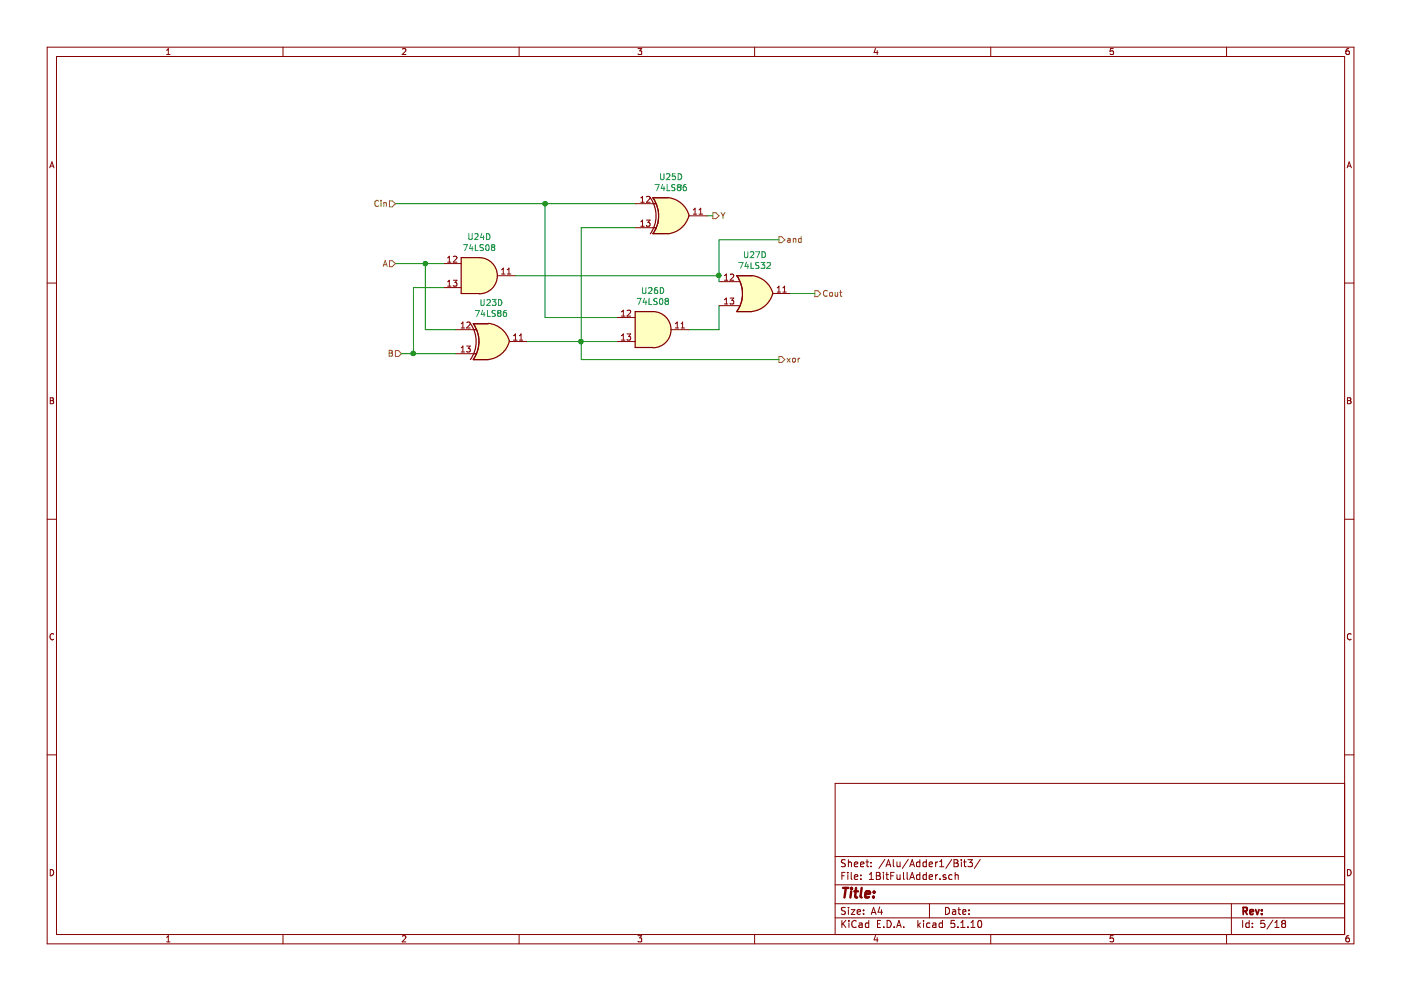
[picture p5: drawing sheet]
EESchema Schematic File Version 4
EELAYER 30 0
EELAYER END
$Descr A4 11693 8268
encoding utf-8
Sheet 8 18
Title ""
Date ""
Rev ""
Comp ""
Comment1 ""
Comment2 ""
Comment3 ""
Comment4 ""
$EndDescr
$Comp
L 74xx:74LS08 U29
U 1 1
P 4000 2300
AR Path="/600C5001/60248238/6016C9C5/60149FB6" Ref="U29"  Part="4" 
AR Path="/600C5001/60248238/6016C700/60149FB6" Ref="U29"  Part="3" 
AR Path="/600C5001/60248238/6016C4DC/60149FB6" Ref="U29"  Part="2" 
AR Path="/600C5001/60248238/6014201D/60149FB6" Ref="U29"  Part="1" 
AR Path="/600C5001/60260EB9/6016C9C5/60149FB6" Ref="U24"  Part="4" 
AR Path="/600C5001/60260EB9/6016C700/60149FB6" Ref="U24"  Part="3" 
AR Path="/600C5001/60260EB9/6016C4DC/60149FB6" Ref="U24"  Part="2" 
AR Path="/600C5001/60260EB9/6014201D/60149FB6" Ref="U24"  Part="1" 
F 0 "U29" H 4000 2625 50  0000 C CNN
F 1 "74LS08" H 4000 2534 50  0000 C CNN
F 2 "Package_DIP:DIP-14_W7.62mm" H 4000 2300 50  0001 C CNN
F 3 "http://www.ti.com/lit/gpn/sn74LS08" H 4000 2300 50  0001 C CNN
	1    4000 2300
	1    0    0    -1  
$EndComp
Wire Wire Line
	3700 2200 3550 2200
Wire Wire Line
	3550 2200 3550 2750
Wire Wire Line
	3550 2750 3800 2750
Wire Wire Line
	3700 2400 3450 2400
Wire Wire Line
	3450 2400 3450 2950
Wire Wire Line
	3450 2950 3800 2950
Wire Wire Line
	3350 2950 3450 2950
Connection ~ 3450 2950
$Comp
L 74xx:74LS08 U31
U 1 1
P 5450 2750
AR Path="/600C5001/60248238/6016C9C5/60149FCA" Ref="U31"  Part="4" 
AR Path="/600C5001/60248238/6016C700/60149FCA" Ref="U31"  Part="3" 
AR Path="/600C5001/60248238/6016C4DC/60149FCA" Ref="U31"  Part="2" 
AR Path="/600C5001/60248238/6014201D/60149FCA" Ref="U31"  Part="1" 
AR Path="/600C5001/60260EB9/6016C9C5/60149FCA" Ref="U26"  Part="4" 
AR Path="/600C5001/60260EB9/6016C700/60149FCA" Ref="U26"  Part="3" 
AR Path="/600C5001/60260EB9/6016C4DC/60149FCA" Ref="U26"  Part="2" 
AR Path="/600C5001/60260EB9/6014201D/60149FCA" Ref="U26"  Part="1" 
F 0 "U31" H 5450 3075 50  0000 C CNN
F 1 "74LS08" H 5450 2984 50  0000 C CNN
F 2 "Package_DIP:DIP-14_W7.62mm" H 5450 2750 50  0001 C CNN
F 3 "http://www.ti.com/lit/gpn/sn74LS08" H 5450 2750 50  0001 C CNN
	1    5450 2750
	1    0    0    -1  
$EndComp
$Comp
L 74xx:74LS86 U30
U 1 1
P 5600 1800
AR Path="/600C5001/60248238/6016C9C5/60149FD6" Ref="U30"  Part="4" 
AR Path="/600C5001/60248238/6016C700/60149FD6" Ref="U30"  Part="3" 
AR Path="/600C5001/60248238/6016C4DC/60149FD6" Ref="U30"  Part="2" 
AR Path="/600C5001/60248238/6014201D/60149FD6" Ref="U30"  Part="1" 
AR Path="/600C5001/60260EB9/6016C9C5/60149FD6" Ref="U25"  Part="4" 
AR Path="/600C5001/60260EB9/6016C700/60149FD6" Ref="U25"  Part="3" 
AR Path="/600C5001/60260EB9/6016C4DC/60149FD6" Ref="U25"  Part="2" 
AR Path="/600C5001/60260EB9/6014201D/60149FD6" Ref="U25"  Part="1" 
F 0 "U30" H 5600 2125 50  0000 C CNN
F 1 "74LS86" H 5600 2034 50  0000 C CNN
F 2 "Package_DIP:DIP-14_W7.62mm" H 5600 1800 50  0001 C CNN
F 3 "74xx/74ls86.pdf" H 5600 1800 50  0001 C CNN
	1    5600 1800
	1    0    0    -1  
$EndComp
Wire Wire Line
	5300 1700 4550 1700
Wire Wire Line
	3550 2200 3300 2200
Connection ~ 3550 2200
Wire Wire Line
	4550 1700 4550 2650
Wire Wire Line
	4550 2650 5150 2650
Connection ~ 4550 1700
Wire Wire Line
	4550 1700 3300 1700
Wire Wire Line
	4400 2850 4850 2850
Wire Wire Line
	5300 1900 4850 1900
Wire Wire Line
	4850 1900 4850 2850
Connection ~ 4850 2850
Wire Wire Line
	4850 2850 5150 2850
Wire Wire Line
	5900 1800 5950 1800
Wire Wire Line
	4300 2300 6000 2300
Wire Wire Line
	6000 2300 6000 2350
Wire Wire Line
	5750 2750 6000 2750
Wire Wire Line
	6000 2750 6000 2550
Wire Wire Line
	6600 2450 6800 2450
Text HLabel 3300 1700 0    50   Input ~ 0
Cin
Text HLabel 3300 2200 0    50   Input ~ 0
A
Text HLabel 3350 2950 0    50   Input ~ 0
B
Text HLabel 5950 1800 2    50   Output ~ 0
Y
Text HLabel 6800 2450 2    50   Output ~ 0
Cout
$Comp
L 74xx:74LS32 U32
U 1 1
P 6300 2450
AR Path="/600C5001/60248238/6016C9C5/60149FEF" Ref="U32"  Part="4" 
AR Path="/600C5001/60248238/6016C700/60149FEF" Ref="U32"  Part="3" 
AR Path="/600C5001/60248238/6016C4DC/60149FEF" Ref="U32"  Part="2" 
AR Path="/600C5001/60248238/6014201D/60149FEF" Ref="U32"  Part="1" 
AR Path="/600C5001/60260EB9/6016C9C5/60149FEF" Ref="U27"  Part="4" 
AR Path="/600C5001/60260EB9/6016C700/60149FEF" Ref="U27"  Part="3" 
AR Path="/600C5001/60260EB9/6016C4DC/60149FEF" Ref="U27"  Part="2" 
AR Path="/600C5001/60260EB9/6014201D/60149FEF" Ref="U27"  Part="1" 
F 0 "U32" H 6300 2775 50  0000 C CNN
F 1 "74LS32" H 6300 2684 50  0000 C CNN
F 2 "Package_DIP:DIP-14_W7.62mm" H 6300 2450 50  0001 C CNN
F 3 "http://www.ti.com/lit/gpn/sn74LS32" H 6300 2450 50  0001 C CNN
	1    6300 2450
	1    0    0    -1  
$EndComp
$Comp
L 74xx:74LS86 U28
U 1 1
P 4100 2850
AR Path="/600C5001/60248238/6016C9C5/60149FD0" Ref="U28"  Part="4" 
AR Path="/600C5001/60248238/6016C700/60149FD0" Ref="U28"  Part="3" 
AR Path="/600C5001/60248238/6016C4DC/60149FD0" Ref="U28"  Part="2" 
AR Path="/600C5001/60248238/6014201D/60149FD0" Ref="U28"  Part="1" 
AR Path="/600C5001/60260EB9/6016C9C5/60149FD0" Ref="U23"  Part="4" 
AR Path="/600C5001/60260EB9/6016C700/60149FD0" Ref="U23"  Part="3" 
AR Path="/600C5001/60260EB9/6016C4DC/60149FD0" Ref="U23"  Part="2" 
AR Path="/600C5001/60260EB9/6014201D/60149FD0" Ref="U23"  Part="1" 
F 0 "U28" H 4100 3175 50  0000 C CNN
F 1 "74LS86" H 4100 3084 50  0000 C CNN
F 2 "Package_DIP:DIP-14_W7.62mm" H 4100 2850 50  0001 C CNN
F 3 "74xx/74ls86.pdf" H 4100 2850 50  0001 C CNN
	1    4100 2850
	1    0    0    -1  
$EndComp
Text HLabel 6500 2000 2    50   Output ~ 0
and
Text HLabel 6500 3000 2    50   Output ~ 0
xor
Wire Wire Line
	6500 3000 4850 3000
Wire Wire Line
	4850 3000 4850 2850
Wire Wire Line
	6000 2300 6000 2000
Wire Wire Line
	6000 2000 6500 2000
Connection ~ 6000 2300
$EndSCHEMATC
